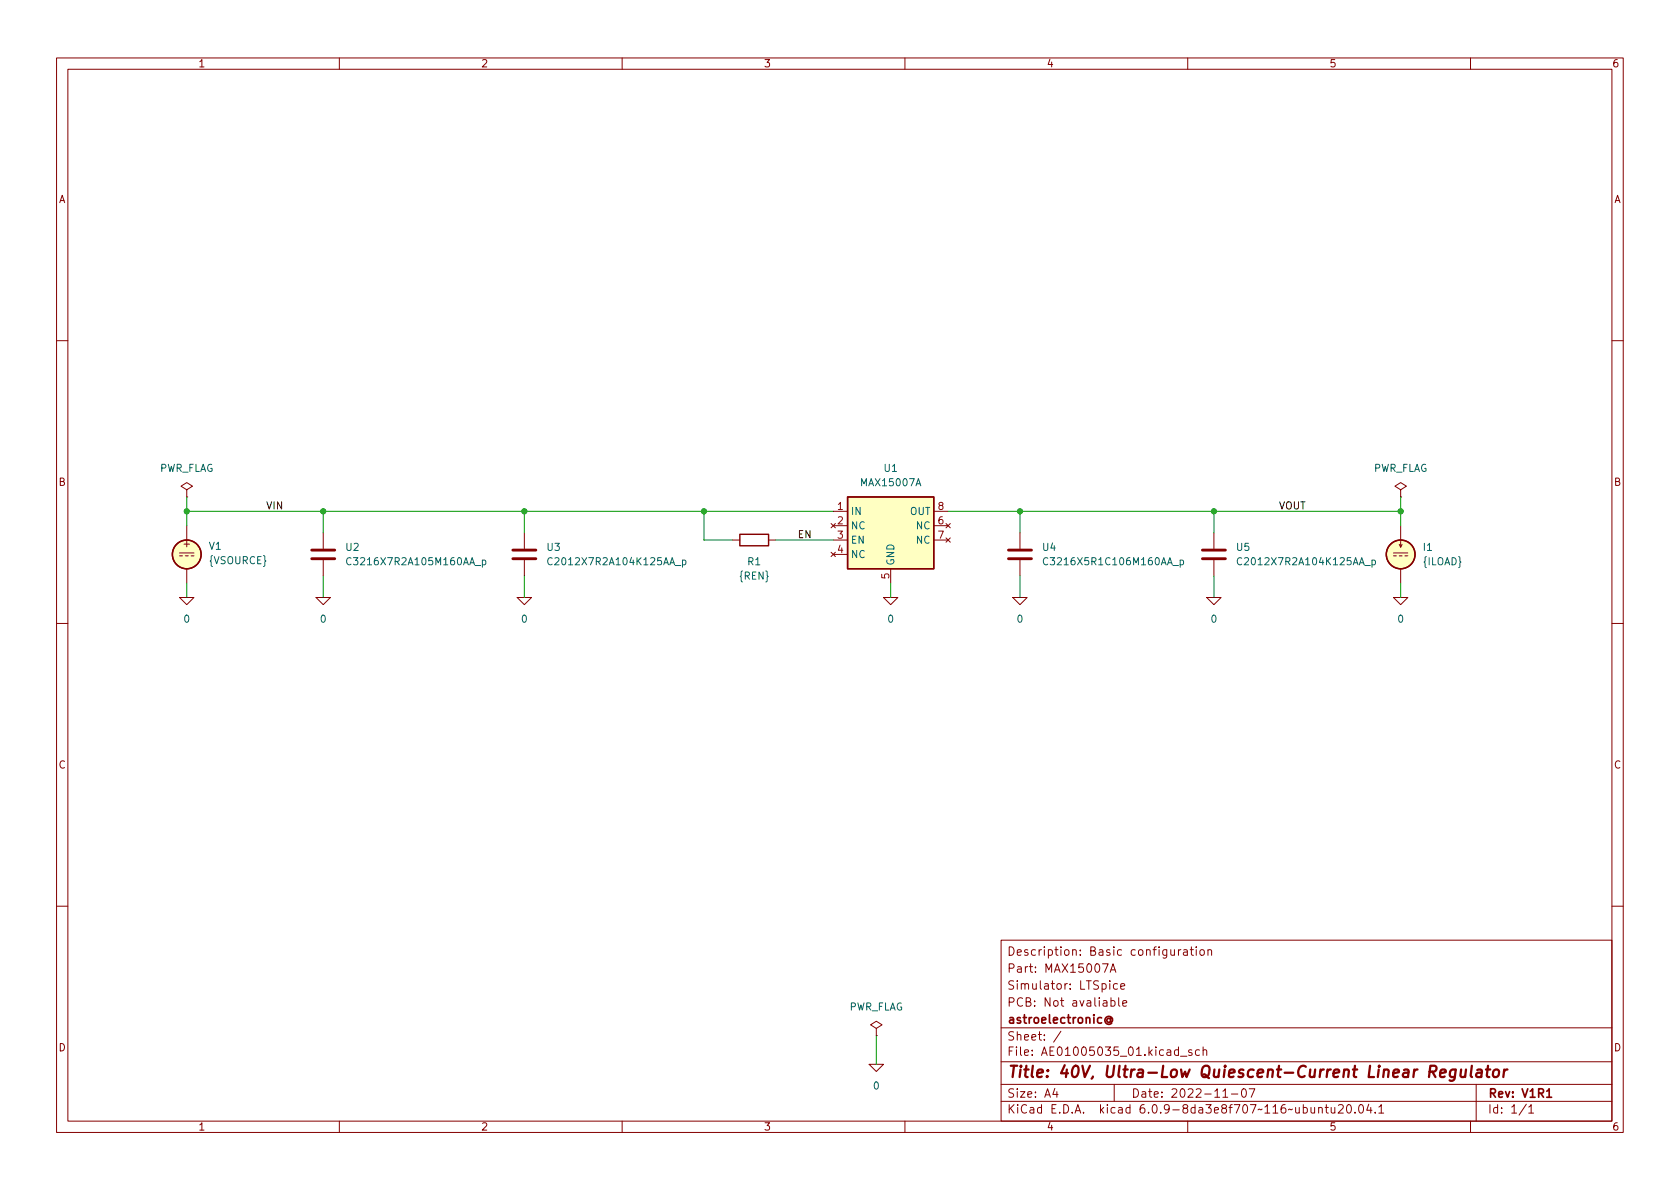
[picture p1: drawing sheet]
<svg xmlns="http://www.w3.org/2000/svg" width="297mm" height="210mm" viewBox="0 0 297 210" stroke-linecap="round" stroke-linejoin="round" font-family="sans-serif">
<g fill="none" stroke="#840000" stroke-width=".18">
<path d="M10 10.2h277v190.1h-277zM12 12.2h273v186.1h-273zM60 10.2v2M110 10.2v2M160 10.2v2M210 10.2v2M260 10.2v2M10 60.2h2M285 60.2h2M31.7 97.8h2.6M31.7 98.3h.6M32.8 98.3h.5"/>
<path d="M33 86.6l1-.6-1-.7-1 .7 1 .6v1.3M33 87.9h.1M33 93v2.5M33.8 98.3h.5M57.1 94.2v2.8M57.1 99.1v2.7M92.7 94.2v2.8M92.7 99.1v2.7M129.5 95.5h1.3M135.9 95.5h1.3M146.9 92.6l.8 .7M146.9 97.7l.8 .7"/>
<path d="M147.3 93h2.6M147.3 95.5h2.6M147.3 90.4h2.6M147.3 98h2.6M147.7 92.6l-.8 .7M147.7 97.7l-.8 .7M165.1 93h2.5M165.1 95.5h2.5M165.1 90.4h2.5M167.3 92.6l.7 .7M167.3 95.1l.7 .8M168 92.6l-.7 .7"/>
<path d="M168 95.1l-.7 .8M180.3 94.2v2.8M180.3 99.1v2.7M214.6 94.2v2.8M214.6 99.1v2.7M246.4 97.8h2.5M246.4 98.3h.5M247.4 96.3l.2 .5 .3-.5M247.4 98.3h.5M247.6 86.6l1.1-.6-1.1-.7-1 .7 1 .6v1.3M247.6 87.9h.1M247.6 93v2.5"/>
<path d="M247.6 95.8v1M248.4 98.3h.5M10 110.2h2M31.7 105.7h2.6l-1.3 1.2zM33 100.6v2.5M55.9 105.7h2.5l-1.3 1.2zM91.4 105.7h2.6l-1.3 1.2zM156.2 105.7h2.5l-1.2 1.2zM157.5 100.6v2.5M179.1 105.7h2.5l-1.3 1.2zM213.4 105.7h2.5l-1.3 1.2zM246.4 105.7h2.5l-1.3 1.2z"/>
<path d="M247.6 100.6v2.5M285 110.2h2M10 160.2h2M177 166.3h108v32h-108zM194.9 170.4h1l-.6 1.5M196.3 171.9l.5-1.5 .5 1.5M196.4 177l.5-.1 .2 .3v.4l-.1 .3h-.6M196.4 176.4v1.5M196.4 171.5h.7M197.6 174l-.5-.1-.2 .3v.4l.1 .3h.6M197.8 176.4v1.3l.2 .2M198.1 174.4l.8-.1-.1-.3-.4-.1-.3 .2 .1 .8h.6"/>
<path d="M198.5 177.4l.7-.1-.1-.3-.4-.1-.2 .2 .1 .8h.5M208.4 167.9v1M208.8 167.9l-.3 .1-.1 .2M209.3 168h.6v.9M209.9 168.3l-.5 .1a.29 .29 0 0 0-.2 .2 .29 .29 0 0 0 .2 .3h.5M210.4 167.9h.6M210.6 167.4v1.3l.4 .2M211.5 167.4v.2M211.5 167.9v1M212.3 168l.3-.1 .3 .3v.4l-.3 .3h-.3l-.2-.3v-.4zM213.6 168.1l.2-.2 .3 .1 .1 .9M213.6 167.9v1"/>
<path d="M285 160.2h2M60 198.3v2M110 198.3v2M153.7 188.2h2.5l-1.3 1.3zM154.9 181.9l1.1-.7-1.1-.6-1 .6 1 .7v1.2M154.9 183.1h.1M160 198.3v2M177 194.8h108M177 191.8h108M177 187.8h108M177 181.8h108M186.5 192.5l-.4 1h1"/>
<path d="M186.9 193v1M187.6 182.4l-1.3 1.9M197 191.8v3M208.7 186.8h1.2M210 198.3v2M210.7 185.7l-.3-.1-.3 .2 .1 .3 .5 .1v.4h-.6M212.1 185.7l-.5-.1-.2 .3v.4l.1 .3h.6M212.7 185.8l.2-.2 .4 .1 .1 .9M212.7 185.1v1.5M216.2 194h.9M217.7 193.5h1.2M219.7 192.6l.2-.1a.81 .81 0 0 1 .5 .7 .81 .81 0 0 1-.3 .8h-.1a.81 .81 0 0 1-.6-.6 .81 .81 0 0 1 .3-.8z"/>
<path d="M220.9 192.5h1l-.7 1.5M233.1 196l.3-.2 .3 .1 .1 .9M233.1 195.8v1M234.3 195.8h.6M234.5 195.3v1.3l.4 .2M235.4 195.8v1h.4l.2-.1M236 195.8v1M236.6 195.5l.6-.2 .2 .2 .1 .3-.9 1h.9M238.3 195.4l.1-.1a.81 .81 0 0 1 .6 .7 .81 .81 0 0 1-.3 .8h-.1a.81 .81 0 0 1-.6-.6 .81 .81 0 0 1 .3-.8zM239.6 196.7v.1M240.4 195.4l.2-.1a.81 .81 0 0 1 .6 .7 .81 .81 0 0 1-.3 .8h-.2a.81 .81 0 0 1-.6-.6 .81 .81 0 0 1 .3-.8zM242 195.3l-.4 1h1"/>
<path d="M242.4 195.8v1M243.1 196.7v.1M243.8 195.8l.4-.5v1.5M243.8 196.8h.8M260 198.3v2M261 191.8v6.5M269.9 195.3l-1.3 1.9M270.3 195.8l.4-.5v1.5M270.3 196.8h.9"/>
</g>
<path d="M196.3 180.2a.36 .36 0 0 0-.5 0 .36 .36 0 0 0 0 .5 .36 .36 0 0 0 .5-.1M196.3 180.1v.5l.2 .1a.63 .63 0 0 0-.2-1 .63 .63 0 0 0-.9 .4 .7 .7 0 0 0 .3 .9 .7 .7 0 0 0 .9-.1M273.5 193l.4-.5v1.5M273.5 194h.8" fill="none" stroke="#840000" stroke-width=".3"/>
<g fill="none" stroke="#840000" stroke-width=".4">
<path d="M254.6 189.8l1-.2v-.4l-.2-.1-.6 .1-.2 1 .2 .3 .6-.1M257.4 189.2a.66 .66 0 0 0-1 .3l-.1 .6 .2 .3 .2 .1 .5-.1M257.4 189.1l-.2 1.6a.6 .6 0 0 1-.9 .3M258.3 189.1v1.3a.57 .57 0 0 0 .8-.1M259.2 189.1l-.2 1.4M260.2 188.5l-.2 1.7 .3 .3M261.2 189.2l.2-.1 .6 .1-.1 1.3M262 189.6l-.7 .1a.4 .4 0 0 0-.3 .3 .4 .4 0 0 0 .2 .5l.7-.1M262.7 189.1h.8M263.1 188.5l-.2 1.7 .1 .2 .3 .1M264.1 189.3a.52 .52 0 0 1 .6-.2 .52 .52 0 0 1 .4 .4l-.1 .6a.55 .55 0 0 1-.5 .4 .55 .55 0 0 1-.6-.4zM266 189.1l-.2 1.4"/>
<path d="M266.5 189.1l-.4 .1-.2 .3"/>
</g>
<path d="M55.1 98.8h4.1M55.1 97.3h4.1M90.7 98.8h4M90.7 97.3h4M178.3 98.8h4.1M178.3 97.3h4.1M212.6 98.8h4.1M212.6 97.3h4.1" fill="none" stroke="#840000" stroke-width=".51"/>
<path d="M62.1 98.7a.6 .6 0 0 0-.9 .5 .6 .6 0 0 0 .6 .7l.3-.1M85.3 99.1l.4-.1 .2 .3-.1 .5h-.5M85.3 99v1.3M97.6 98.7a.6 .6 0 0 0-.8 .5 .6 .6 0 0 0 .6 .7l.2-.1M120.7 99.1l.3-.1 .3 .3-.1 .5h-.5M120.7 99v1.3M185.3 98.7a.6 .6 0 0 0-.9 .5 .6 .6 0 0 0 .6 .7l.3-.1M208.7 99.1l.3-.1 .3 .3-.2 .5h-.4M208.7 99v1.3M219.5 98.7a.6 .6 0 0 0-.8 .5 .6 .6 0 0 0 .6 .7l.2-.1M242.6 99.1l.4-.1 .2 .3-.1 .5h-.5M242.6 99v1.3" fill="none" stroke="#006464" stroke-width=".18"/>
<g fill="#ffffc2" stroke="#ffffc2" stroke-width=".18">
<path d="M149.9 87.9h15.2v12.7h-15.2z"/>
<circle cx="247.6" cy="98" r="2.54"/>
<circle cx="33" cy="98" r="2.54"/>
</g>
<g fill="none" stroke="#840000" stroke-width=".25">
<path d="M130.8 94.5h5.1v2h-5.1zM149.9 87.9h15.2v12.7h-15.2z"/>
<circle cx="33" cy="98" r="2.54"/>
<circle cx="247.6" cy="98" r="2.54"/>
</g>
<g fill="none" stroke="#009600" stroke-width=".18">
<path d="M33 90.4h114.3M33 87.9v5.1M57.1 90.4v3.8M92.7 90.4v3.8M124.5 90.4v5.1h5M137.2 95.5h10.1M167.6 90.4h80M180.3 90.4v3.8M214.6 90.4v3.8M247.6 87.9v5.1M33 103.1v2.6M57.1 101.8v3.9"/>
<path d="M92.7 101.8v3.9M157.5 103.1v2.6M180.3 101.8v3.9M214.6 101.8v3.9M247.6 103.1v2.6M154.9 183.1v5.1"/>
</g>
<g fill="#009600" stroke="#009600" stroke-width=".18">
<circle cx="124.5" cy="90.4" r=".46"/>
<circle cx="92.7" cy="90.4" r=".46"/>
<circle cx="57.1" cy="90.4" r=".46"/>
<circle cx="33" cy="90.4" r=".46"/>
<circle cx="180.3" cy="90.4" r=".46"/>
<circle cx="214.6" cy="90.4" r=".46"/>
<circle cx="247.6" cy="90.4" r=".46"/>
</g>
<text font-size="2.8" fill="#840000" x="178" y="190.6">Title: 40V, Ultra-Low Quiescent-Current Linear Regulator</text>
<g font-size="2.1" fill="#840000">
<text x="178" y="172">Part: MAX15007A</text>
<text x="178" y="169">Description: Basic configuration</text>
<text x="178" y="178">PCB: Not avaliable</text>
<text x="178" y="175">Simulator: LTSpice</text>
<text x="178" y="184">Sheet: /</text>
<text x="178" y="181">astroelectronic@</text>
<text x="178" y="186.7">File: AE01005035_01.kicad_sch</text>
<text x="178" y="196.9">KiCad E.D.A. kicad 6.0.9-8da3e8f707~116~ubuntu20.04.1</text>
<text x="178" y="194.1">Size: A4</text>
<text x="200" y="194.1">Date: 2022-11-07</text>
<text x="263" y="194.1">Rev: V1R1</text>
<text x="263" y="196.9">Id: 1/1</text>
</g>
<g font-size="1.8" fill="#840000">
<text x="35" y="11.9">1</text>
<text x="85" y="11.9">2</text>
<text x="135" y="11.9">3</text>
<text x="185" y="11.9">4</text>
<text x="235" y="11.9">5</text>
<text x="285" y="11.9">6</text>
<text x="10.3" y="35.9">A</text>
<text x="285.3" y="35.9">A</text>
<text x="10.3" y="85.9">B</text>
<text x="285.3" y="85.9">B</text>
<text x="32.5" y="96.8">+</text>
<text x="10.3" y="135.9">C</text>
<text x="285.3" y="135.9">C</text>
<text x="10.3" y="185.9">D</text>
<text x="285.3" y="185.9">D</text>
<text x="35" y="199.9">1</text>
<text x="85" y="199.9">2</text>
<text x="135" y="199.9">3</text>
<text x="185" y="199.9">4</text>
<text x="235" y="199.9">5</text>
<text x="285" y="199.9">6</text>
</g>
<g font-size="1.8" fill="#006464">
<text x="28.1" y="83.4">PWR_FLAG</text>
<text x="156.3" y="83.4">U1</text>
<text x="242.7" y="83.4">PWR_FLAG</text>
<text x="152.4" y="86">MAX15007A</text>
<text x="150.4" y="91.1">IN</text>
<text x="150.4" y="93.6">NC</text>
<text x="160.9" y="91.1">OUT</text>
<text x="162" y="93.6">NC</text>
<text x="37" y="97.2">V1</text>
<text x="37" y="99.8">{VSOURCE}</text>
<text x="61.2" y="97.4">U2</text>
<text x="62.1" y="99.9">C3216X7R2A105M160AA_p</text>
<text x="96.7" y="97.4">U3</text>
<text x="97.7" y="99.9">C2012X7R2A104K125AA_p</text>
<text x="132.2" y="99.9">R1</text>
<text x="150.4" y="96.1">EN</text>
<text x="150.4" y="98.7">NC</text>
<text x="158.1" y="100.1" transform="rotate(-90 158.1 100.1)">GND</text>
<text x="162" y="96.1">NC</text>
<text x="184.4" y="97.4">U4</text>
<text x="185.4" y="99.9">C3216X5R1C106M160AA_p</text>
<text x="218.7" y="97.4">U5</text>
<text x="219.6" y="99.9">C2012X7R2A104K125AA_p</text>
<text x="251.6" y="99.9">{ILOAD}</text>
<text x="251.7" y="97.4">I1</text>
<text x="130.8" y="102.5">{REN}</text>
<text x="32.5" y="110.1">0</text>
<text x="56.7" y="110.1">0</text>
<text x="92.2" y="110.1">0</text>
<text x="157" y="110.1">0</text>
<text x="179.8" y="110.1">0</text>
<text x="214.1" y="110.1">0</text>
<text x="247.2" y="110.1">0</text>
<text x="150" y="178.7">PWR_FLAG</text>
<text x="154.4" y="192.7">0</text>
</g>
<g font-size="1.8" fill="#0f0f0f">
<text x="47" y="90.1">VIN</text>
<text x="141" y="95.1">EN</text>
<text x="226.1" y="90.1">VOUT</text>
</g>
<g font-size="1.8" fill="#a90000">
<text x="148.1" y="90.2">1</text>
<text x="148.1" y="92.7">2</text>
<text x="148.1" y="95.2">3</text>
<text x="165.9" y="92.7">6</text>
<text x="165.9" y="95.2">7</text>
<text x="165.9" y="90.2">8</text>
<text x="148.1" y="97.8">4</text>
<text x="157.2" y="102.3" transform="rotate(-90 157.2 102.3)">5</text>
</g>
</svg>
